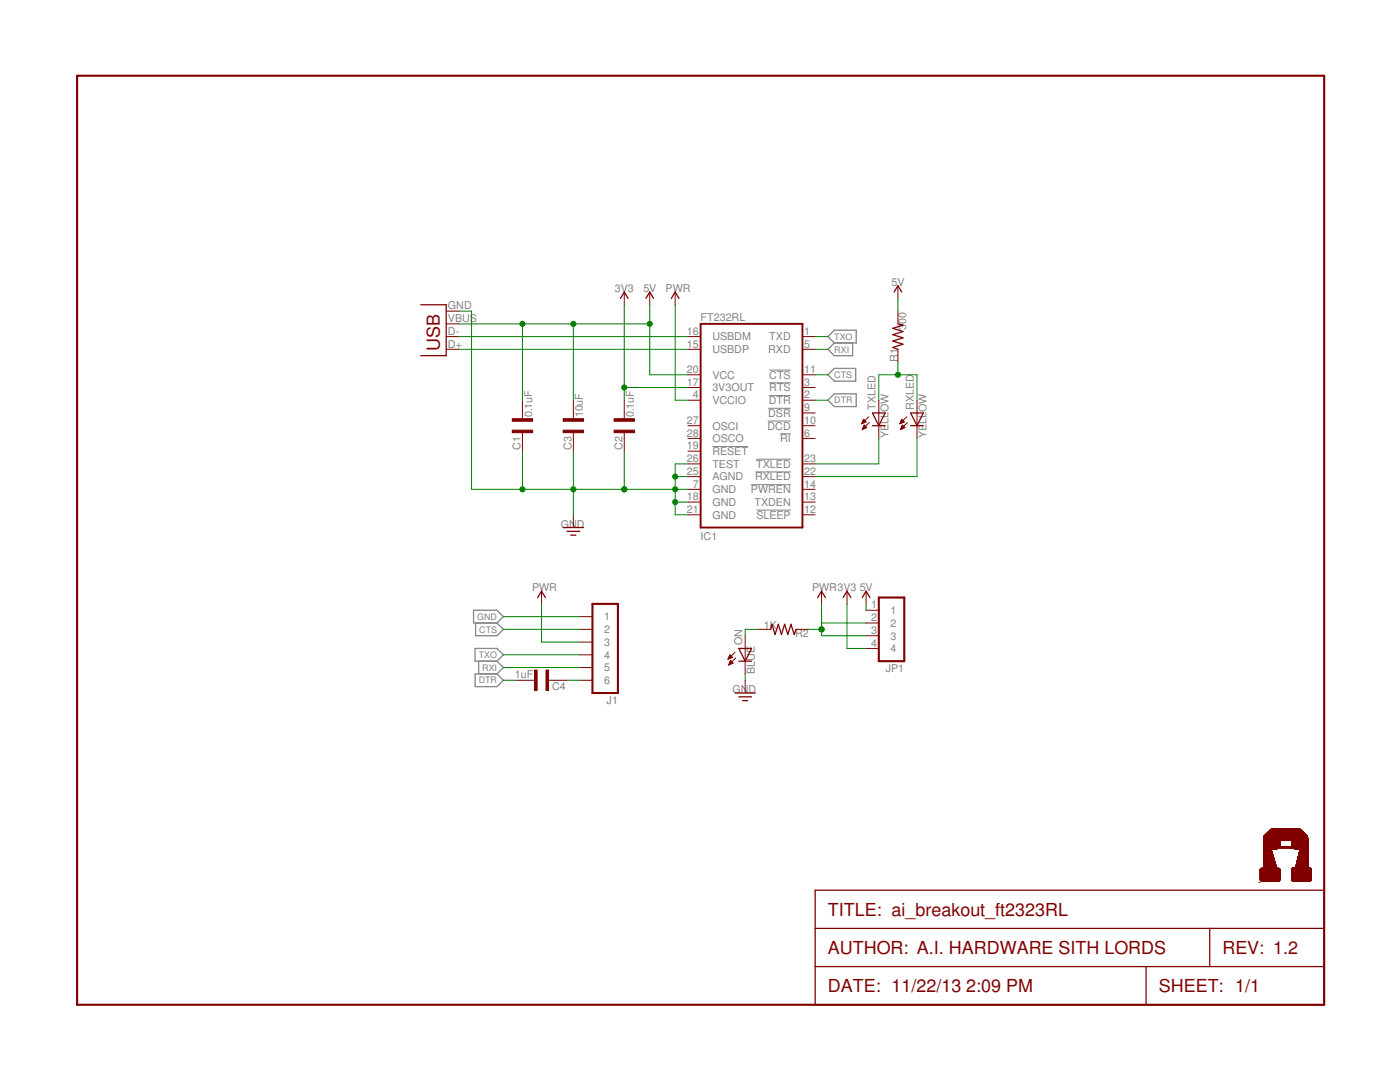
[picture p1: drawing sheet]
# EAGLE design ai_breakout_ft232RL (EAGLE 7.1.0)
FRAME1 (FRAME-LETTER): AUTHOR: A.I. HARDWARE SITH LORDS; REV: 1.3

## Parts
C1  0.1uF  CAP0603  [CAP-0603]
C2  0.1uF  CAP0603  [CAP-0603]
C3  10uF  CAP0603  [CAP-0603]
C4  1uF  CAP0603  [CAP-0603]
IC1  FT2332RL  [SSOP28-LD]
J1  1X06LONG  [1X06-LONG]
JP1  1X04NOSILK  [1X04-NOSILK]
ON  BLUE  LED0603  [LED-0603]
R1  300  RES0603  [RES-0603]
R2  1K  RES0603  [RES-0603]
RXLED  YELLOW  LED0603  [LED-0603]
TXLED  YELLOW  LED0603  [LED-0603]
U$3  AI-LOGOL  [AI-LOGO-L]
USB1  USBMICROB-TH  [USB-MICROB-TH]

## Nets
3V3 [power]: C2.1 IC1.17(3V3OUT) JP1.4
5V [power]: C1.1 C3.1 IC1.20(VCC) JP1.1 R1.2 USB1.VBUS
CTS: IC1.11(!CTS) J1.2
DTR: C4.1 IC1.2(!DTR)
GND [power]: C1.2 C2.2 C3.2 IC1.7(GND) IC1.18(GND) IC1.21(GND) IC1.25(AGND) IC1.26(TEST) J1.1 ON.C USB1.GND
N$1: IC1.23(!TXLED) TXLED.C
N$2: IC1.22(!RXLED) RXLED.C
N$3: IC1.16(USBDM) USB1.D-
N$4: IC1.15(USBDP) USB1.D+
N$5: ON.A R2.2
N$6: R1.1 RXLED.A TXLED.A
N$7: C4.2 J1.6
PWR [power]: IC1.4(VCCIO) J1.3 JP1.2 JP1.3 R2.1
RXI: IC1.5(RXD) J1.5
TXO: IC1.1(TXD) J1.4
Unconnected: IC1.3(!RTS) IC1.6(!RI) IC1.9(!DSR) IC1.10(!DCD) IC1.12(!SLEEP) IC1.13(TXDEN) IC1.14(!PWREN) IC1.19(!RESET) IC1.27(OSCI) IC1.28(OSCO)
